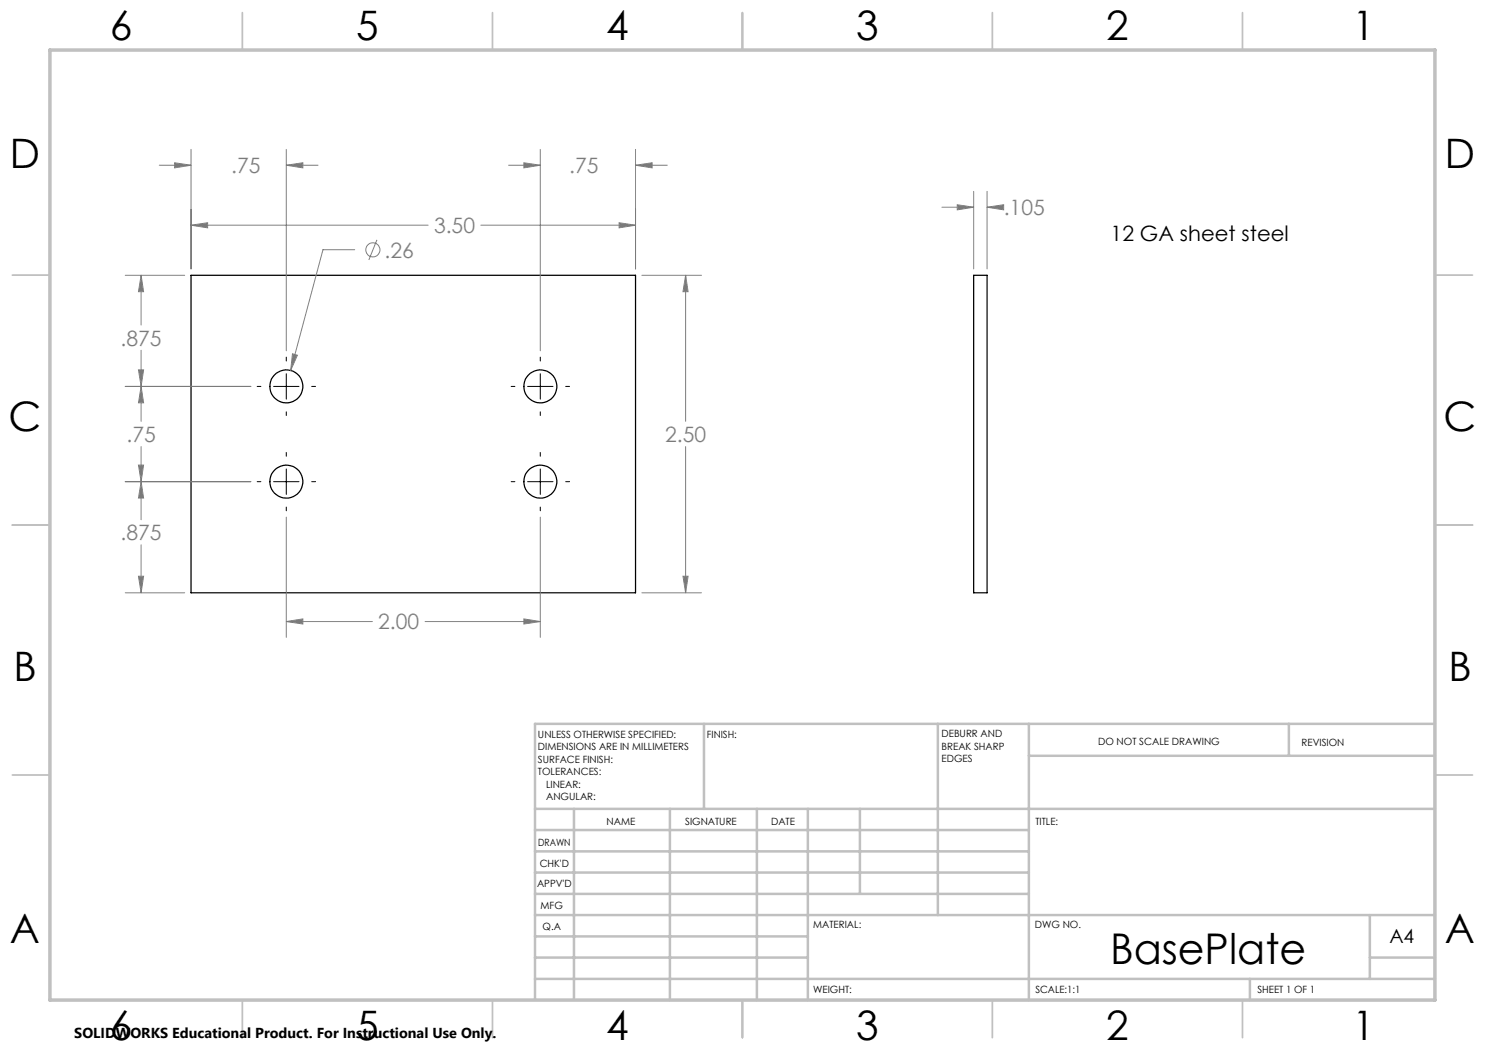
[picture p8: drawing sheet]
<svg xmlns="http://www.w3.org/2000/svg" width="297mm" height="210mm" viewBox="0 0 297 210" stroke-linecap="round" stroke-linejoin="round" font-family="sans-serif">
<g fill="none" stroke="#000" stroke-width=".25">
<path d="M38.2 55.1h88.9v63.5h-88.9zM194.7 55.1h2.7v63.5h-2.7z"/>
<circle cx="57.3" cy="77.3" r="3.3"/>
<circle cx="108.1" cy="77.3" r="3.3"/>
<circle cx="57.3" cy="96.3" r="3.3"/>
<circle cx="108.1" cy="96.3" r="3.3"/>
</g>
<g fill="none" stroke="#808080" stroke-width=".2">
<path d="M31.9 33h6.3M34.9 32.6l3.3 .4-3.3 .6zM38.2 29.9v23.9M57.3 33l3.3-.4v1zM57.3 29.9v40.3M57.3 33h6.3M101.7 33h6.4M104.8 32.6l3.3 .4-3.3 .6zM108.1 29.9v40.3M127.1 33l3.3-.4v1zM127.1 29.9v23.9M127.1 33h6.4"/>
<path d="M194.7 38.3v15.5M197.4 38.3v15.5M25 55.1h11.9M28.2 55.1l.5 3.2h-1zM28.2 55.1v9.9M38.2 45l3.3-.5v1.1zM38.2 45h47.4M70.9 49.9h-6.3l-6.5 24.2M75.4 48l-1.6 4M96.2 45h30.9M123.8 44.5l3.3 .5-3.3 .6zM128.4 55.1h11.9"/>
<path d="M137.1 55.1l.5 3.2h-1zM137.1 55.1v29.2M188.4 41.4h6.3M191.5 40.9l3.2 .5-3.2 .6zM197.4 41.4l3.3-.5v1.1zM197.4 41.4h2.2M25 77.3h25.2M27.7 74h1l-.5 3.3zM28.2 77.3l.5 3.3h-1zM28.2 70.1v14.2M58.5 70.8l1 .2-1.4 3.1zM25 96.3h25.2"/>
<path d="M27.7 93h1l-.5 3.3zM28.2 96.3l.5 3.3h-1zM28.2 89.3v14.7M137.1 89.3v29.3M25 118.6h11.9M27.7 115.2h1l-.5 3.4zM28.2 109v9.6M57.3 103.4v24.1M108.1 103.4v24.1M128.4 118.6h11.9M136.6 115.2h1l-.5 3.4zM57.3 124.3l3.3-.5v1z"/>
<path d="M57.3 124.3h17.2M85 124.3h23.1M104.8 123.8l3.3 .5-3.3 .5z"/>
<circle cx="74.6" cy="50" r="1.42"/>
</g>
<g fill="none" stroke="#000" stroke-width=".2">
<path d="M51.4 77.3h.8M54.7 77.3h5.1M57.3 71.4v.8M57.3 74.7v5.1M62.3 77.3h.8M102.2 77.3h.8M105.5 77.3h5.1M108.1 71.4v.8M108.1 74.7v5.1M113.1 77.3h.8M51.4 96.3h.8M54.7 96.3h5.1"/>
<path d="M57.3 82.4v.7M57.3 90.5v.8M57.3 93.8v5.1M62.3 96.3h.8M102.2 96.3h.8M105.5 96.3h5.1M108.1 82.4v.7M108.1 90.5v.8M108.1 93.8v5.1M113.1 96.3h.8M57.3 101.4v.8M108.1 101.4v.8"/>
</g>
<g fill="none" stroke="#c0c0c0" stroke-width=".35">
<path d="M48.5 2.5v7.5M98.5 2.5v7.5M148.5 2.5v7.5M198.5 2.5v7.5M248.5 2.5v7.5M2.5 55h7.5M287 55h7.5M2.5 105h7.5M287 105h7.5M2.5 155h7.5M287 155h7.5M48.5 200v7.5"/>
<path d="M98.5 200v7.5M148.5 200v7.5M198.5 200v7.5M248.5 200v7.5"/>
</g>
<g fill="none" stroke="#c0c0c0" stroke-width=".5">
<path d="M140.8 144.8v17M187.6 144.8v38.2M205.8 144.8v55.2M205.8 151.2h81.2M257.8 144.8v6.4M287 144.8h-180v55.2M107 161.8h180M107 178.8h98.8M107 174.5h98.8M107 170.3h98.8M107 166h98.8M114.8 161.8v38.2"/>
<path d="M134 161.8v38.2M151.4 161.8v38.2M161.6 161.8v38.2M172 161.8v17M107 195.8h180M107 191.5h54.6M107 187.3h54.6M107 183h180M250 195.8v4.2M274 191.5h13M274 183v12.8"/>
</g>
<path d="M10 10h277v190h-277z" fill="none" stroke="#c0c0c0" stroke-width=".7"/>
<path d="M38.2 45l3.3-.5v1.1zM123.8 44.5l3.3 .5-3.3 .6zM137.1 55.1l.5 3.2h-1zM136.6 115.2h1l-.5 3.4zM58.5 70.8l-.4 3.3 1.4-3.1zM28.2 55.1l.5 3.2h-1zM27.7 74h1l-.5 3.3zM28.2 77.3l.5 3.3h-1zM27.7 93h1l-.5 3.3zM27.7 115.2h1l-.5 3.4zM28.2 96.3l.5 3.3h-1zM57.3 124.3l3.3-.5v1zM104.8 123.8l3.3 .5-3.3 .5zM127.1 33l3.3-.4v1zM104.8 32.6l3.3 .4-3.3 .6zM34.9 32.6l3.3 .4-3.3 .6zM57.3 33l3.3-.4v1zM197.4 41.4l3.3-.5v1.1zM191.5 40.9l3.2 .5-3.2 .6z" fill="#808080"/>
<text font-size="8.5" x="222" y="192.7">BasePlate</text>
<g font-size="8.1">
<text x="22" y="8">6</text>
<text x="71.2" y="8">5</text>
<text x="121.2" y="8">4</text>
<text x="171.2" y="8">3</text>
<text x="221.2" y="8">2</text>
<text x="270.5" y="8">1</text>
<text x="2" y="33.6">D</text>
<text x="289" y="33.6">D</text>
<text x="1.7" y="86.1">C</text>
<text x="288.7" y="86.1">C</text>
<text x="2.7" y="136.1">B</text>
<text x="289.7" y="136.1">B</text>
<text x="2" y="188.6">A</text>
<text x="289" y="188.6">A</text>
<text x="22" y="208">6</text>
<text x="71.2" y="208">5</text>
<text x="121.2" y="208">4</text>
<text x="171.2" y="208">3</text>
<text x="221.2" y="208">2</text>
<text x="270.5" y="208">1</text>
</g>
<g font-size="4.2" fill="#808080">
<text x="46.3" y="34.6">.75</text>
<text x="113.8" y="34.6">.75</text>
<text x="86.8" y="46.6">3.50</text>
<text x="200.8" y="43">.105</text>
<text x="76.9" y="51.5">.26</text>
<text x="24.1" y="69.1">.875</text>
<text x="25.3" y="88.4">.75</text>
<text x="133" y="88.4">2.50</text>
<text x="24.1" y="108">.875</text>
<text x="75.7" y="125.9">2.00</text>
</g>
<text font-size="4.2" x="222.1" y="48.2">12 GA sheet steel</text>
<text font-size="3.9" x="277.9" y="188.5">A4</text>
<text font-size="2.9" x="14.9" y="207.6">SOLIDWORKS Educational Product. For Instructional Use Only.</text>
<g font-size="2">
<text x="107.6" y="147.6">UNLESS OTHERWISE SPECIFIED:</text>
<text x="141.4" y="147.6">FINISH:</text>
<text x="188.3" y="147.5">DEBURR AND</text>
<text x="188.3" y="150">BREAK SHARP</text>
<text x="219.6" y="149">DO NOT SCALE DRAWING</text>
<text x="260.3" y="149.2">REVISION</text>
<text x="107.6" y="150.1">DIMENSIONS ARE IN MILLIMETERS</text>
<text x="107.6" y="152.6">SURFACE FINISH:</text>
<text x="107.6" y="155.1">TOLERANCES:</text>
<text x="188.3" y="152.5">EDGES</text>
<text x="109.2" y="157.6">LINEAR:</text>
<text x="109.2" y="160.1">ANGULAR:</text>
<text x="121.3" y="165">NAME</text>
<text x="137" y="164.9">SIGNATURE</text>
<text x="154.2" y="164.9">DATE</text>
<text x="207.1" y="164.9">TITLE:</text>
<text x="107.6" y="169.1">DRAWN</text>
<text x="107.9" y="173.3">CHK'D</text>
<text x="107.4" y="177.4">APPV'D</text>
<text x="108.1" y="181.8">MFG</text>
<text x="108.5" y="186">Q.A</text>
<text x="162.6" y="185.5">MATERIAL:</text>
<text x="207" y="185.5">DWG NO.</text>
<text x="162.6" y="198.5">WEIGHT:</text>
<text x="207.1" y="198.6">SCALE:1:1</text>
<text x="251.5" y="198.6">SHEET 1 OF 1</text>
</g>
</svg>
